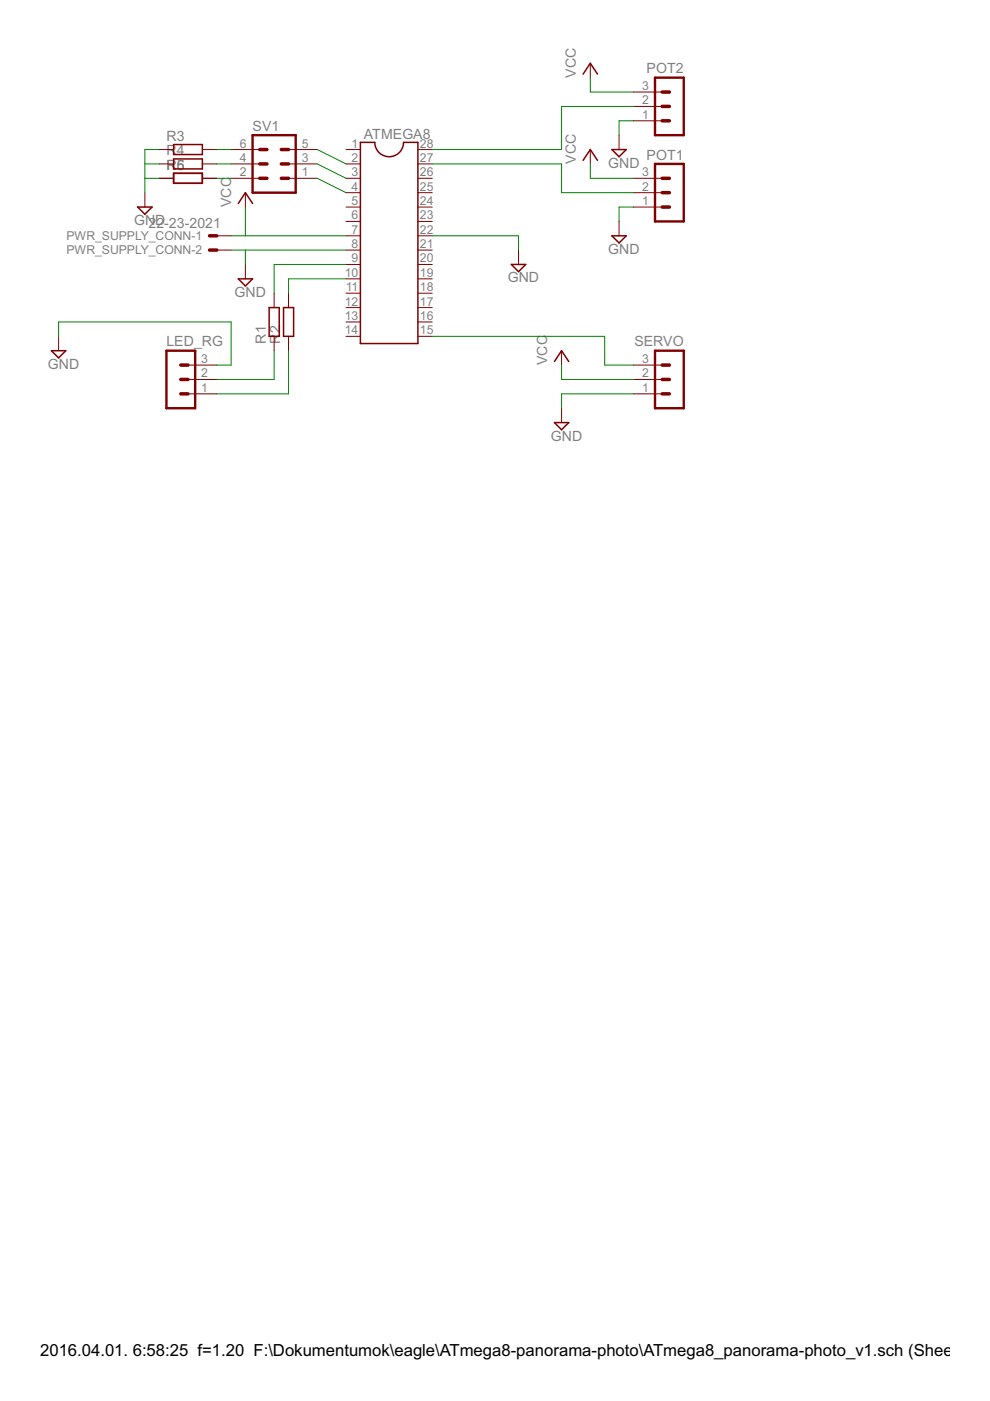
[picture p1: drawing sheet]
<svg xmlns="http://www.w3.org/2000/svg" width="210mm" height="297mm" viewBox="0 0 210 297" stroke-linecap="round" stroke-linejoin="round" font-family="sans-serif">
<g fill="#800000" stroke="#800000" stroke-width=".21">
<path d="M73.4 31.7h3z"/>
<path d="M73.4 34.8h3z"/>
<path d="M73.4 37.8h3z"/>
<path d="M73.4 40.9h3z"/>
<path d="M73.4 43.9h3z"/>
<path d="M73.4 46.9h3z"/>
<path d="M73.4 50h3z"/>
<path d="M73.4 53h3z"/>
<path d="M73.4 56.1h3z"/>
<path d="M73.4 59.1h3z"/>
<path d="M73.4 62.2h3z"/>
<path d="M73.4 65.2h3z"/>
<path d="M73.4 68.3h3z"/>
<path d="M73.4 71.3h3z"/>
<path d="M88.6 71.3h3.1z"/>
<path d="M88.6 68.3h3.1z"/>
<path d="M88.6 65.2h3.1z"/>
<path d="M88.6 62.2h3.1z"/>
<path d="M88.6 59.1h3.1z"/>
<path d="M88.6 56.1h3.1z"/>
<path d="M88.6 53h3.1z"/>
<path d="M88.6 50h3.1z"/>
<path d="M88.6 46.9h3.1z"/>
<path d="M88.6 43.9h3.1z"/>
<path d="M88.6 40.9h3.1z"/>
<path d="M88.6 37.8h3.1z"/>
<path d="M88.6 34.8h3.1z"/>
<path d="M88.6 31.7h3.1z"/>
<path d="M46 50h3z"/>
<path d="M46 53h3z"/>
<path d="M52 56.1v3z"/>
<path d="M52 40.9v3z"/>
<path d="M134.3 43.9h6.1z"/>
<path d="M134.3 40.9h6.1z"/>
<path d="M134.3 37.8h6.1z"/>
<path d="M134.3 25.6h6.1z"/>
<path d="M134.3 22.6h6.1z"/>
<path d="M134.3 19.5h6.1z"/>
<path d="M131.3 46.9v3.1z"/>
<path d="M131.3 28.7v3z"/>
<path d="M125.2 31.7v3.1z"/>
<path d="M125.2 13.4v3.1z"/>
<path d="M134.3 83.5h6.1z"/>
<path d="M134.3 80.5h6.1z"/>
<path d="M134.3 77.4h6.1z"/>
<path d="M119.1 86.6v3z"/>
<path d="M119.1 74.4v3z"/>
<path d="M109.9 53v3.1z"/>
<path d="M39.9 83.5h6.1z"/>
<path d="M39.9 80.5h6.1z"/>
<path d="M39.9 77.4h6.1z"/>
<path d="M12.4 71.3v3.1z"/>
<path d="M58.1 62.2v3z"/>
<path d="M58.1 71.3v3.1z"/>
<path d="M61.2 62.2v3z"/>
<path d="M61.2 71.3v3.1z"/>
<path d="M61.2 37.8h6.1z"/>
<path d="M61.2 34.8h6.1z"/>
<path d="M61.2 31.7h6.1z"/>
<path d="M49 37.8h6.1z"/>
<path d="M49 34.8h6.1z"/>
<path d="M49 31.7h6.1z"/>
<path d="M30.7 40.9v3z"/>
<path d="M42.9 31.7h3.1z"/>
<path d="M33.8 31.7h3z"/>
<path d="M42.9 34.8h3.1z"/>
<path d="M33.8 34.8h3z"/>
<path d="M42.9 37.8h3.1z"/>
<path d="M33.8 37.8h3z"/>
</g>
<g fill="#800000" stroke="#800000" stroke-width=".32">
<path d="M76.4 30.2v42.6z"/>
<path d="M76.4 72.8h12.2z"/>
<path d="M88.6 30.2v42.6z"/>
<path d="M85.6 30.2h3z"/>
<path d="M76.4 30.2h3.1z"/>
<path d="M50.5 59.1h3.1z"/>
<path d="M53.6 59.1l-1.6 1.5z"/>
<path d="M50.5 59.1l1.5 1.5z"/>
<path d="M52 40.9l1.6 2.2z"/>
<path d="M52 40.9l-1.5 2.2z"/>
<path d="M129.7 50h3.1z"/>
<path d="M132.8 50l-1.5 1.5z"/>
<path d="M129.7 50l1.6 1.5z"/>
<path d="M129.7 31.7h3.1z"/>
<path d="M132.8 31.7l-1.5 1.5z"/>
<path d="M129.7 31.7l1.6 1.5z"/>
<path d="M125.2 31.7l1.5 2.3z"/>
<path d="M125.2 31.7l-1.6 2.3z"/>
<path d="M125.2 13.4l1.5 2.3z"/>
<path d="M125.2 13.4l-1.6 2.3z"/>
<path d="M117.6 89.6h3z"/>
<path d="M120.6 89.6l-1.5 1.5z"/>
<path d="M117.6 89.6l1.5 1.5z"/>
<path d="M119.1 74.4l1.5 2.2z"/>
<path d="M119.1 74.4l-1.5 2.2z"/>
<path d="M108.4 56.1h3.1z"/>
<path d="M111.5 56.1l-1.6 1.5z"/>
<path d="M108.4 56.1l1.5 1.5z"/>
<path d="M10.9 74.4h3z"/>
<path d="M12.4 75.9l1.5-1.5z"/>
<path d="M10.9 74.4l1.5 1.5z"/>
<path d="M59.2 65.2v6.1z"/>
<path d="M57.1 65.2v6.1z"/>
<path d="M57.1 65.2h2.1z"/>
<path d="M57.1 71.3h2.1z"/>
<path d="M62.3 65.2v6.1z"/>
<path d="M60.1 65.2v6.1z"/>
<path d="M60.1 65.2h2.2z"/>
<path d="M60.1 71.3h2.2z"/>
<path d="M29.2 43.9h3z"/>
<path d="M32.2 43.9l-1.5 1.5z"/>
<path d="M29.2 43.9l1.5 1.5z"/>
<path d="M36.8 32.8h6.1z"/>
<path d="M36.8 30.6h6.1z"/>
<path d="M42.9 30.6v2.2z"/>
<path d="M36.8 30.6v2.2z"/>
<path d="M36.8 35.8h6.1z"/>
<path d="M36.8 33.7h6.1z"/>
<path d="M42.9 33.7v2.1z"/>
<path d="M36.8 33.7v2.1z"/>
<path d="M36.8 38.9h6.1z"/>
<path d="M36.8 36.7h6.1z"/>
<path d="M42.9 36.7v2.2z"/>
<path d="M36.8 36.7v2.2z"/>
</g>
<path d="M79.5 30.2a3 3 0 0 0 3 3 3 3 0 0 0 3.1-3" fill="none" stroke="#800000" stroke-width=".32"/>
<g fill="#800000" stroke="#800000" stroke-width=".74">
<path d="M44.4 50h1.6z"/>
<path d="M44.4 53h1.6z"/>
<path d="M140.4 37.8h1.5z"/>
<path d="M140.4 40.9h1.5z"/>
<path d="M140.4 43.9h1.5z"/>
<path d="M140.4 19.5h1.5z"/>
<path d="M140.4 22.6h1.5z"/>
<path d="M140.4 25.6h1.5z"/>
<path d="M140.4 77.4h1.5z"/>
<path d="M140.4 80.5h1.5z"/>
<path d="M140.4 83.5h1.5z"/>
<path d="M38.3 77.4h1.6z"/>
<path d="M38.3 80.5h1.6z"/>
<path d="M38.3 83.5h1.6z"/>
<path d="M59.6 31.7h1.6z"/>
<path d="M59.6 34.8h1.6z"/>
<path d="M59.6 37.8h1.6z"/>
<path d="M55.1 31.7h1.5z"/>
<path d="M55.1 34.8h1.5z"/>
<path d="M55.1 37.8h1.5z"/>
</g>
<g fill="#800000" stroke="#800000" stroke-width=".51">
<path d="M138.9 46.9h6.1z"/>
<path d="M145 34.8v12.1z"/>
<path d="M138.9 34.8v12.1z"/>
<path d="M138.9 34.8h6.1z"/>
<path d="M138.9 28.7h6.1z"/>
<path d="M145 16.5v12.2z"/>
<path d="M138.9 16.5v12.2z"/>
<path d="M138.9 16.5h6.1z"/>
<path d="M138.9 86.6h6.1z"/>
<path d="M145 74.4v12.2z"/>
<path d="M138.9 74.4v12.2z"/>
<path d="M138.9 74.4h6.1z"/>
<path d="M35.3 86.6h6.1z"/>
<path d="M35.3 74.4v12.2z"/>
<path d="M41.4 74.4v12.2z"/>
<path d="M35.3 74.4h6.1z"/>
<path d="M53.6 40.9h9.1z"/>
<path d="M53.6 28.7v12.2z"/>
<path d="M62.7 28.7v12.2z"/>
<path d="M53.6 28.7h9.1z"/>
</g>
<g fill="#008000" stroke="#008000" stroke-width=".21">
<path d="M131.3 25.6h3z"/>
<path d="M131.3 25.6v3.1z"/>
<path d="M131.3 43.9h3z"/>
<path d="M131.3 43.9v3z"/>
<path d="M119.1 83.5h15.2z"/>
<path d="M119.1 83.5v3.1z"/>
<path d="M49 53h3z"/>
<path d="M52 53h21.4z"/>
<path d="M52 53v3.1z"/>
<path d="M91.7 50h18.2z"/>
<path d="M109.9 50v3z"/>
<path d="M46 77.4h3z"/>
<path d="M49 68.3v9.1z"/>
<path d="M12.4 68.3h36.6z"/>
<path d="M12.4 68.3v3z"/>
<path d="M30.7 37.8v3.1z"/>
<path d="M30.7 34.8v3z"/>
<path d="M30.7 31.7v3.1z"/>
<path d="M30.7 31.7h3.1z"/>
<path d="M30.7 34.8h3.1z"/>
<path d="M30.7 37.8h3.1z"/>
<path d="M49 50h3z"/>
<path d="M52 50h21.4z"/>
<path d="M52 43.9v6.1z"/>
<path d="M125.2 19.5h9.1z"/>
<path d="M125.2 16.5v3z"/>
<path d="M125.2 34.8v3z"/>
<path d="M125.2 37.8h9.1z"/>
<path d="M119.1 77.4v3.1z"/>
<path d="M119.1 80.5h15.2z"/>
<path d="M91.7 34.8h27.4z"/>
<path d="M119.1 34.8v6.1z"/>
<path d="M119.1 40.9h15.2z"/>
<path d="M91.7 31.7h27.4z"/>
<path d="M119.1 22.6v9.1z"/>
<path d="M119.1 22.6h15.2z"/>
<path d="M91.7 71.3h36.5z"/>
<path d="M128.2 71.3v6.1z"/>
<path d="M128.2 77.4h6.1z"/>
<path d="M58.1 56.1h15.3z"/>
<path d="M58.1 56.1v6.1z"/>
<path d="M46 83.5h15.2z"/>
<path d="M61.2 74.4v9.1z"/>
<path d="M46 80.5h12.1z"/>
<path d="M58.1 74.4v6.1z"/>
<path d="M61.2 59.1h12.2z"/>
<path d="M61.2 59.1v3.1z"/>
<path d="M67.3 31.7l6.1 3.1z"/>
<path d="M67.3 34.8l6.1 3z"/>
<path d="M67.3 37.8l6.1 3.1z"/>
<path d="M46 37.8h3z"/>
<path d="M46 31.7h3z"/>
<path d="M46 34.8h3z"/>
</g>
<text font-size="4" x="8.5" y="287.5">2016.04.01. 6:58:25 f=1.20 F:\Dokumentumok\eagle\ATmega8-panorama-photo\ATmega8_panorama-photo_v1.sch (Sheet: 1/1)</text>
<g font-size="3.3" fill="#808080">
<text x="122.1" y="16.5" transform="rotate(-90 122.1 16.5)">VCC</text>
<text x="137.1" y="15.6">POT2</text>
<text x="35.3" y="29.9">R3</text>
<text x="53.6" y="27.7">SV1</text>
<text x="77.2" y="29.4">ATMEGA8</text>
<text x="35.3" y="33">R4</text>
<text x="122.1" y="34.8" transform="rotate(-90 122.1 34.8)">VCC</text>
<text x="129" y="35.5">GND</text>
<text x="137.1" y="33.8">POT1</text>
<text x="35.3" y="36">R5</text>
<text x="37.5" y="36">6</text>
<text x="28.4" y="47.7">GN2D</text>
<text x="49" y="43.9" transform="rotate(-90 49 43.9)">VCC</text>
<text x="33.2" y="48.3">2-23-2021</text>
<text x="129" y="53.8">GND</text>
<text x="107.6" y="59.9">GND</text>
<text x="49.8" y="62.9">GND</text>
<text x="35.3" y="73.4">LED_RG</text>
<text x="56.3" y="72.8" transform="rotate(-90 56.3 72.8)">R1</text>
<text x="59.4" y="72.8" transform="rotate(-90 59.4 72.8)">R2</text>
<text x="116" y="77.4" transform="rotate(-90 116 77.4)">VCC</text>
<text x="134.5" y="73.4">SERVO</text>
<text x="10.1" y="78.2">GND</text>
<text x="116.8" y="93.4">GND</text>
</g>
<g font-size="2.9" fill="#808080">
<text x="136.2" y="22.1">2</text>
<text x="136.2" y="19.1">3</text>
<text x="136.2" y="25.2">1</text>
<text x="50.8" y="34.3">4</text>
<text x="50.8" y="31.3">6</text>
<text x="64" y="34.3">3</text>
<text x="64" y="31.3">5</text>
<text x="74.5" y="31.3">1</text>
<text x="74.5" y="34.3">2</text>
<text x="89" y="34.3">27</text>
<text x="89" y="31.3">28</text>
<text x="50.8" y="37.4">2</text>
<text x="64" y="37.4">1</text>
<text x="74.5" y="37.4">3</text>
<text x="74.5" y="40.4">4</text>
<text x="89" y="40.4">25</text>
<text x="89" y="37.4">26</text>
<text x="136.2" y="40.4">2</text>
<text x="136.2" y="37.4">3</text>
<text x="74.5" y="43.5">5</text>
<text x="74.5" y="46.5">6</text>
<text x="89" y="46.5">23</text>
<text x="89" y="43.5">24</text>
<text x="136.2" y="43.5">1</text>
<text x="14.1" y="50.9">PWR_SUPPLY_CONN-1</text>
<text x="14.1" y="53.9">PWR_SUPPLY_CONN-2</text>
<text x="74.5" y="49.6">7</text>
<text x="74.5" y="52.6">8</text>
<text x="89" y="52.6">21</text>
<text x="89" y="49.6">22</text>
<text x="73.1" y="58.7">10</text>
<text x="74.5" y="55.7">9</text>
<text x="89" y="58.7">19</text>
<text x="89" y="55.7">20</text>
<text x="73.1" y="64.8">12</text>
<text x="73.3" y="61.7">11</text>
<text x="89" y="64.8">17</text>
<text x="89" y="61.7">18</text>
<text x="73.1" y="67.8">13</text>
<text x="73.1" y="70.9">14</text>
<text x="89" y="70.9">15</text>
<text x="89" y="67.8">16</text>
<text x="42.7" y="77">3</text>
<text x="136.2" y="77">3</text>
<text x="42.7" y="83.1">1</text>
<text x="42.7" y="80">2</text>
<text x="136.2" y="83.1">1</text>
<text x="136.2" y="80">2</text>
</g>
</svg>
